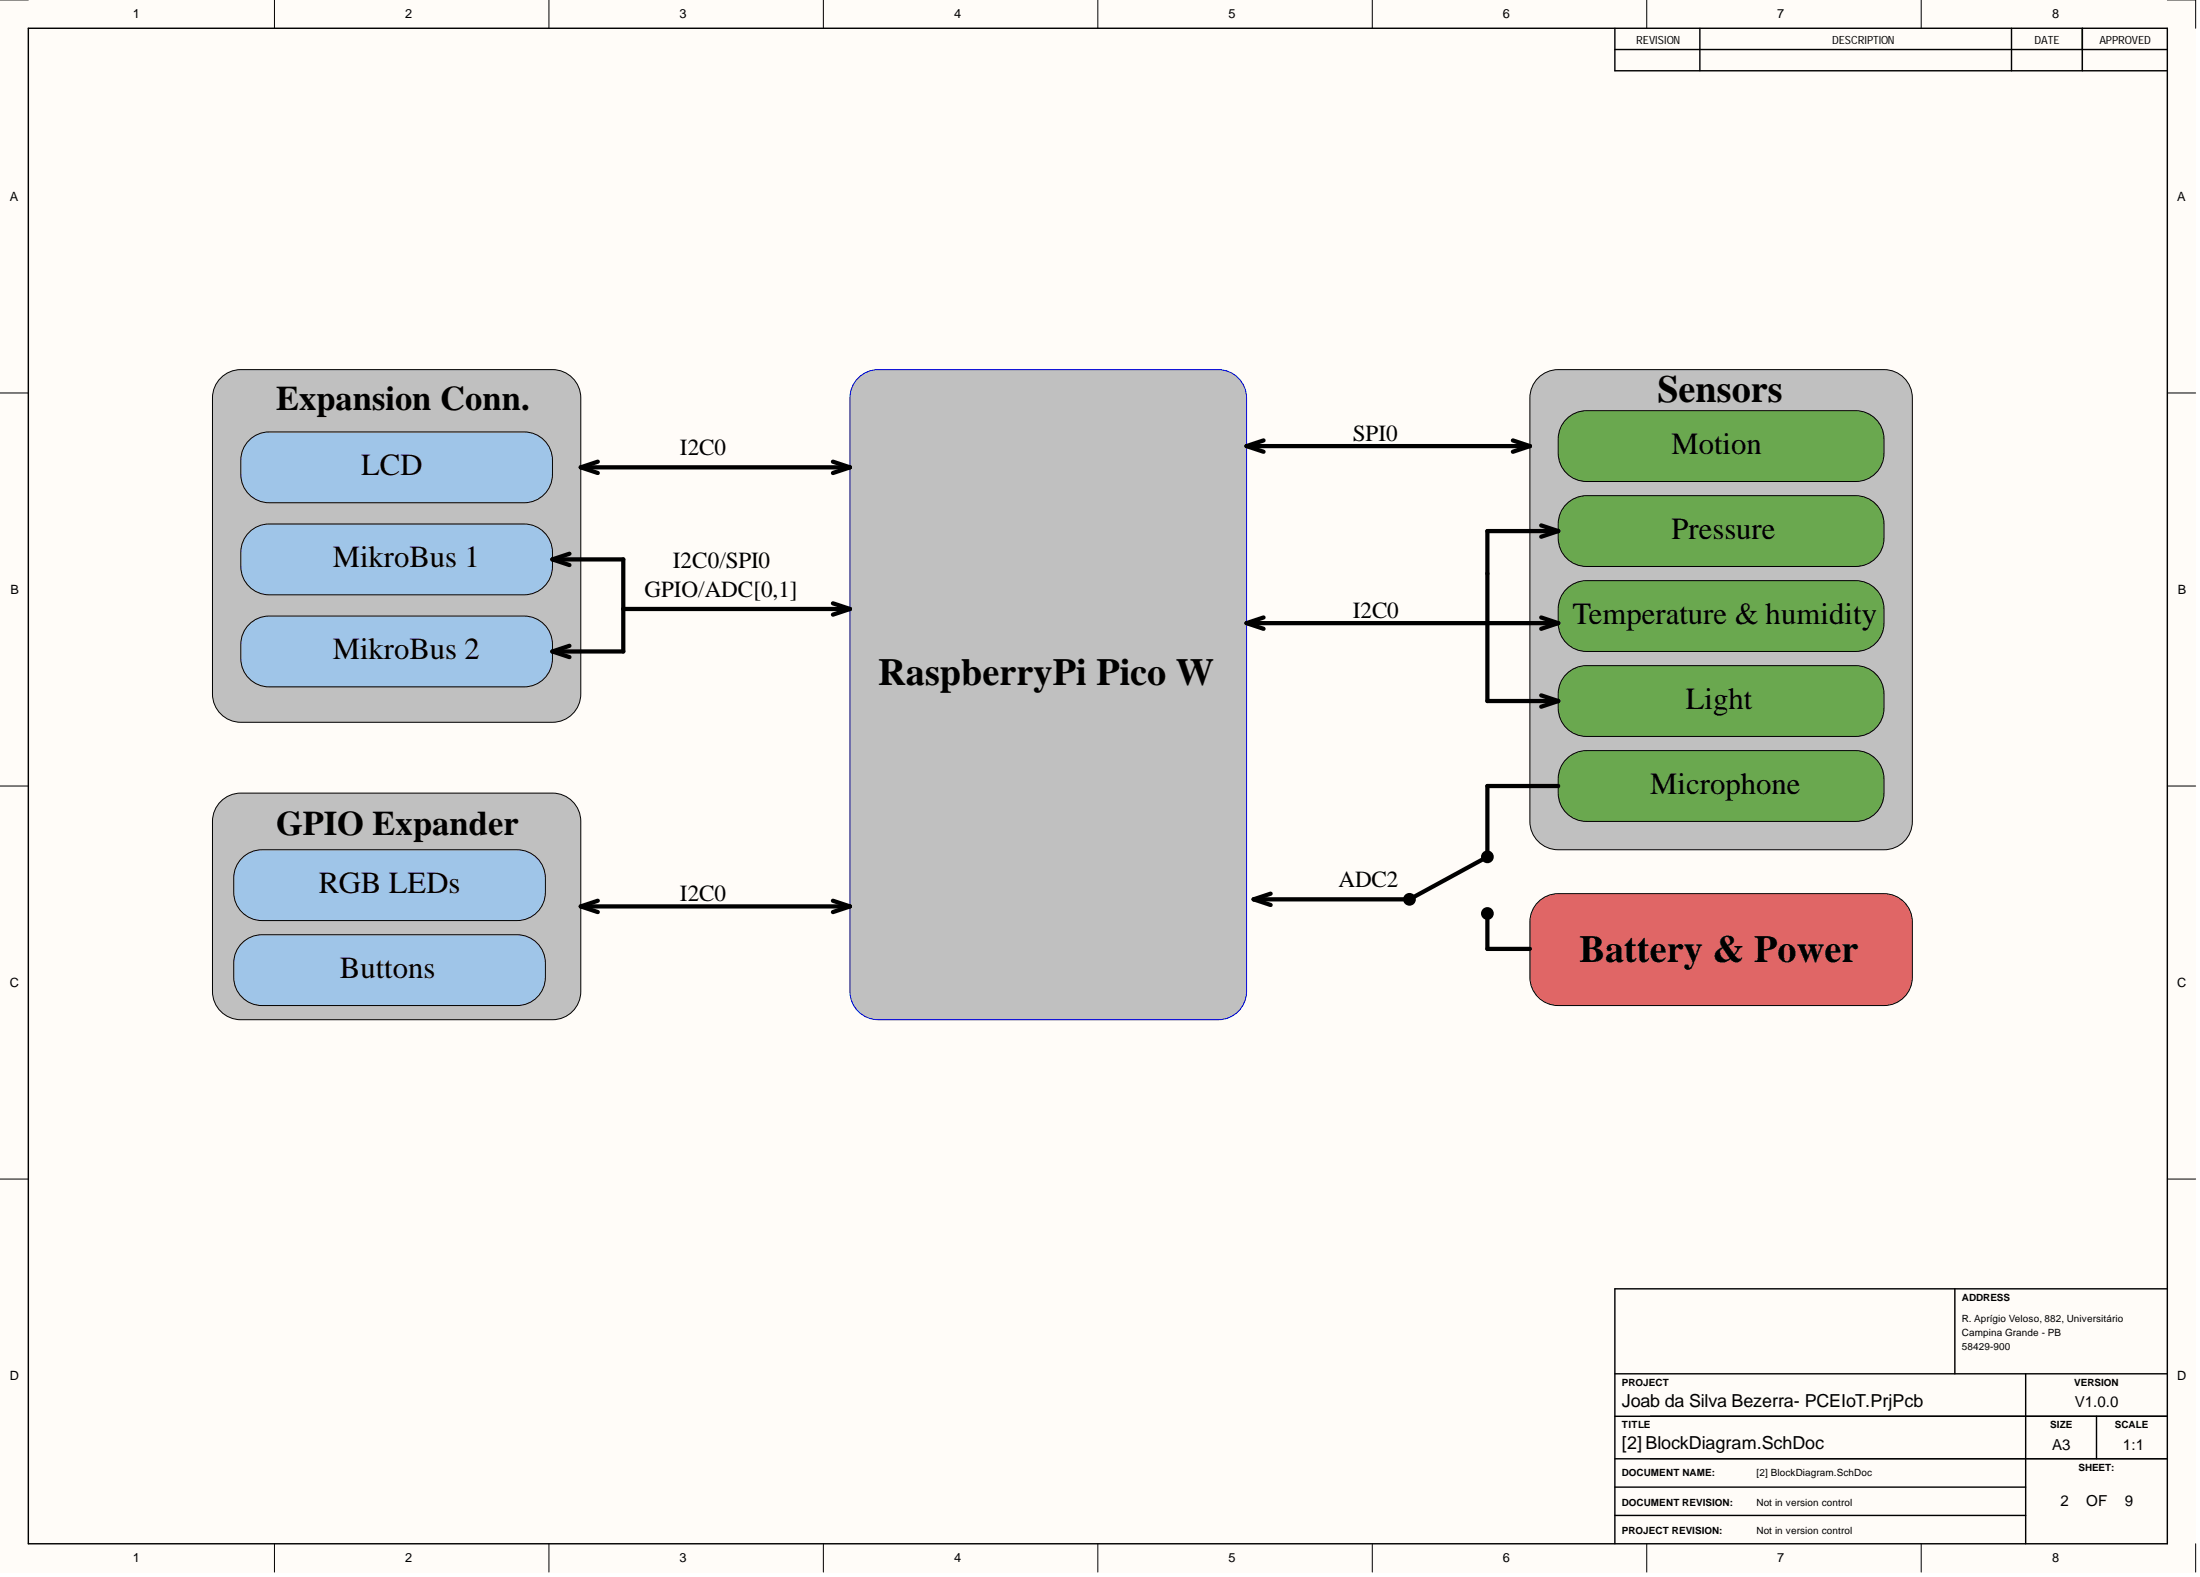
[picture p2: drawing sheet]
<svg xmlns="http://www.w3.org/2000/svg" width="393mm" height="282mm" viewBox="0 0 393 282" stroke-linecap="round" stroke-linejoin="round" font-family="sans-serif">
<g fill="#fffcf8">
<path d="M0 0h392.6v281h-392.6z" fill-rule="evenodd"/>
<path d="M5.1 5.1h382.4v270.8h-382.4z" fill-rule="evenodd"/>
</g>
<g fill="none" stroke="#000" stroke-width=".18">
<path d="M0 0h5.1M49.1 0v5.1M98.1 0v5.1M147.2 0v5.1M196.3 0v5.1M245.4 0v5.1M294.4 0v5.1M343.5 0v5.1M387.5 0h5.1v5.1M372.3 8.9v3.7M0 70.2h5.1M387.5 70.2h5.1"/>
<path d="M0 140.5h5.1M387.5 140.5h5.1M0 210.7h5.1M387.5 210.7h5.1M49.1 275.9v5.1M98.1 275.9v5.1M147.2 275.9v5.1M196.3 275.9v5.1M245.4 275.9v5.1M294.4 275.9v5.1M295.1 260.7h92.4M343.5 275.9v5.1"/>
<path d="M392.6 275.9v5.1"/>
</g>
<g fill="none" stroke="#000" stroke-width=".25">
<path d="M5.1 5.1h382.4v270.8h-382.4zM288.7 5.1v7.5h98.8M288.7 8.9h98.8M303.9 5.1v7.5M359.6 5.1v7.5M372.3 5.1v7.5M349.5 230.4v15.2M387.5 230.4h-98.8v45.5M288.7 245.6h98.8M288.7 253.1h98.8M362.2 245.6v30.3M374.8 253.1v7.6"/>
<path d="M288.7 260.7h98.8M288.7 265.8h73.5M288.7 270.9h73.5"/>
</g>
<path d="M153.2 67.9a5.1 5.1 0 0 1 3.8-1.8h60.8a5.1 5.1 0 0 1 5.1 5v106.1a5.1 5.1 0 0 1-5.1 5.1h-60.8a5.1 5.1 0 0 1-5-5.1v-106.1a5 5 0 0 1 1.2-3.2z" fill="#c0c0c0"/>
<path d="M153.2 67.9a5.1 5.1 0 0 1 3.8-1.8h60.8a5.1 5.1 0 0 1 5.1 5v106.1a5.1 5.1 0 0 1-5.1 5.1h-60.8a5.1 5.1 0 0 1-5-5.1v-106.1a5 5 0 0 1 1.2-3.2z" fill="none" stroke="#00f" stroke-width=".18"/>
<path d="M274.7 67.9a5.1 5.1 0 0 1 3.9-1.8h58.3a5.1 5.1 0 0 1 5 5v75.7a5.1 5.1 0 0 1-5 5.1h-58.3a5.1 5.1 0 0 1-5.1-5.1v-75.7a5 5 0 0 1 1.2-3.2z" fill="#c0c0c0"/>
<path d="M274.7 67.9a5.1 5.1 0 0 1 3.9-1.8h58.3a5.1 5.1 0 0 1 5 5v75.7a5.1 5.1 0 0 1-5 5.1h-58.3a5.1 5.1 0 0 1-5.1-5.1v-75.7a5 5 0 0 1 1.2-3.2z" fill="none" stroke="#000" stroke-width=".18"/>
<path d="M39.2 67.9a5.1 5.1 0 0 1 3.9-1.8h55.7a5.1 5.1 0 0 1 5 5v52.9a5.1 5.1 0 0 1-5 5.1h-55.7a5.1 5.1 0 0 1-5.1-5.1v-52.9a5 5 0 0 1 1.2-3.2z" fill="#c0c0c0"/>
<path d="M39.2 67.9a5.1 5.1 0 0 1 3.9-1.8h55.7a5.1 5.1 0 0 1 5 5v52.9a5.1 5.1 0 0 1-5 5.1h-55.7a5.1 5.1 0 0 1-5.1-5.1v-52.9a5 5 0 0 1 1.2-3.2z" fill="none" stroke="#000" stroke-width=".18"/>
<path d="M39.2 143.6a5.1 5.1 0 0 1 3.9-1.8h55.7a5.1 5.1 0 0 1 5 5v30.4a5.1 5.1 0 0 1-5 5.1h-55.7a5.1 5.1 0 0 1-5.1-5.1v-30.4a5 5 0 0 1 1.2-3.2z" fill="#c0c0c0"/>
<path d="M39.2 143.6a5.1 5.1 0 0 1 3.9-1.8h55.7a5.1 5.1 0 0 1 5 5v30.4a5.1 5.1 0 0 1-5 5.1h-55.7a5.1 5.1 0 0 1-5.1-5.1v-30.4a5 5 0 0 1 1.2-3.2z" fill="none" stroke="#000" stroke-width=".18"/>
<path d="M274.7 161.5a5.1 5.1 0 0 1 3.9-1.8h58.3a5.1 5.1 0 0 1 5 5.1v9.9a5.1 5.1 0 0 1-5 5h-58.3a5.1 5.1 0 0 1-5.1-5v-9.9a5 5 0 0 1 1.2-3.3z" fill="#e06666"/>
<path d="M274.7 161.5a5.1 5.1 0 0 1 3.9-1.8h58.3a5.1 5.1 0 0 1 5 5.1v9.9a5.1 5.1 0 0 1-5 5h-58.3a5.1 5.1 0 0 1-5.1-5v-9.9a5 5 0 0 1 1.2-3.3z" fill="none" stroke="#000" stroke-width=".18"/>
<path d="M279.8 75.2a5.1 5.1 0 0 1 3.9-1.8h48.1a5.1 5.1 0 0 1 5.1 5.1 7.9 7.9 0 0 1-.7 5.1 5.1 5.1 0 0 1-4.4 2.5h-48.1a5.1 5.1 0 0 1-5.1-5.1 7.9 7.9 0 0 1 .7-5.1z" fill="#6aa84f"/>
<path d="M279.8 75.2a5.1 5.1 0 0 1 3.9-1.8h48.1a5.1 5.1 0 0 1 5.1 5.1 7.9 7.9 0 0 1-.7 5.1 5.1 5.1 0 0 1-4.4 2.5h-48.1a5.1 5.1 0 0 1-5.1-5.1 7.9 7.9 0 0 1 .7-5.1z" fill="none" stroke="#000" stroke-width=".18"/>
<path d="M279.8 90.4a5.1 5.1 0 0 1 3.9-1.8h48.1a5.1 5.1 0 0 1 5.1 5.1 7.9 7.9 0 0 1-.7 5 5.1 5.1 0 0 1-4.4 2.6h-48.1a5.1 5.1 0 0 1-5.1-5.1 7.9 7.9 0 0 1 .7-5.1z" fill="#6aa84f"/>
<path d="M279.8 90.4a5.1 5.1 0 0 1 3.9-1.8h48.1a5.1 5.1 0 0 1 5.1 5.1 7.9 7.9 0 0 1-.7 5 5.1 5.1 0 0 1-4.4 2.6h-48.1a5.1 5.1 0 0 1-5.1-5.1 7.9 7.9 0 0 1 .7-5.1z" fill="none" stroke="#000" stroke-width=".18"/>
<path d="M279.8 105.6a5.1 5.1 0 0 1 3.9-1.8h48.1a5.1 5.1 0 0 1 5.1 5 7.9 7.9 0 0 1-.7 5.1 5.1 5.1 0 0 1-4.4 2.5h-48.1a5.1 5.1 0 0 1-5.1-5 7.9 7.9 0 0 1 .7-5.1z" fill="#6aa84f"/>
<path d="M279.8 105.6a5.1 5.1 0 0 1 3.9-1.8h48.1a5.1 5.1 0 0 1 5.1 5 7.9 7.9 0 0 1-.7 5.1 5.1 5.1 0 0 1-4.4 2.5h-48.1a5.1 5.1 0 0 1-5.1-5 7.9 7.9 0 0 1 .7-5.1z" fill="none" stroke="#000" stroke-width=".18"/>
<path d="M279.8 120.8a5.1 5.1 0 0 1 3.9-1.8h48.1a5.1 5.1 0 0 1 5.1 5 7.9 7.9 0 0 1-.7 5.1 5.1 5.1 0 0 1-4.4 2.5h-48.1a5.1 5.1 0 0 1-5.1-5 7.9 7.9 0 0 1 .7-5.1z" fill="#6aa84f"/>
<path d="M279.8 120.8a5.1 5.1 0 0 1 3.9-1.8h48.1a5.1 5.1 0 0 1 5.1 5 7.9 7.9 0 0 1-.7 5.1 5.1 5.1 0 0 1-4.4 2.5h-48.1a5.1 5.1 0 0 1-5.1-5 7.9 7.9 0 0 1 .7-5.1z" fill="none" stroke="#000" stroke-width=".18"/>
<path d="M279.8 136a5.1 5.1 0 0 1 3.9-1.8h48.1a5.1 5.1 0 0 1 5.1 5 7.9 7.9 0 0 1-.7 5.1 5.1 5.1 0 0 1-4.4 2.5h-48.1a5.1 5.1 0 0 1-5.1-5 7.9 7.9 0 0 1 .7-5.1z" fill="#6aa84f"/>
<path d="M279.8 136a5.1 5.1 0 0 1 3.9-1.8h48.1a5.1 5.1 0 0 1 5.1 5 7.9 7.9 0 0 1-.7 5.1 5.1 5.1 0 0 1-4.4 2.5h-48.1a5.1 5.1 0 0 1-5.1-5 7.9 7.9 0 0 1 .7-5.1z" fill="none" stroke="#000" stroke-width=".18"/>
<path d="M43 153.7a5.1 5.1 0 0 1 3.9-1.8h45.5a5.1 5.1 0 0 1 5.1 5 7.9 7.9 0 0 1-.7 5.1 5.1 5.1 0 0 1-4.4 2.5h-45.5a5.1 5.1 0 0 1-5.1-5 7.9 7.9 0 0 1 .7-5.1z" fill="#9fc5e8"/>
<path d="M43 153.7a5.1 5.1 0 0 1 3.9-1.8h45.5a5.1 5.1 0 0 1 5.1 5 7.9 7.9 0 0 1-.7 5.1 5.1 5.1 0 0 1-4.4 2.5h-45.5a5.1 5.1 0 0 1-5.1-5 7.9 7.9 0 0 1 .7-5.1z" fill="none" stroke="#000" stroke-width=".18"/>
<path d="M43 168.9a5.1 5.1 0 0 1 3.9-1.8h45.5a5.1 5.1 0 0 1 5.1 5 7.9 7.9 0 0 1-.7 5.1 5.1 5.1 0 0 1-4.4 2.5h-45.5a5.1 5.1 0 0 1-5.1-5 7.9 7.9 0 0 1 .7-5.1z" fill="#9fc5e8"/>
<path d="M43 168.9a5.1 5.1 0 0 1 3.9-1.8h45.5a5.1 5.1 0 0 1 5.1 5 7.9 7.9 0 0 1-.7 5.1 5.1 5.1 0 0 1-4.4 2.5h-45.5a5.1 5.1 0 0 1-5.1-5 7.9 7.9 0 0 1 .7-5.1z" fill="none" stroke="#000" stroke-width=".18"/>
<path d="M44.2 79a5.1 5.1 0 0 1 3.9-1.8h45.6a5.1 5.1 0 0 1 5.1 5.1 7.9 7.9 0 0 1-.7 5.1 5.1 5.1 0 0 1-4.4 2.5h-45.6a5.1 5.1 0 0 1-5-5.1 7.9 7.9 0 0 1 .6-5.1z" fill="#9fc5e8"/>
<path d="M44.2 79a5.1 5.1 0 0 1 3.9-1.8h45.6a5.1 5.1 0 0 1 5.1 5.1 7.9 7.9 0 0 1-.7 5.1 5.1 5.1 0 0 1-4.4 2.5h-45.6a5.1 5.1 0 0 1-5-5.1 7.9 7.9 0 0 1 .6-5.1z" fill="none" stroke="#000" stroke-width=".18"/>
<path d="M44.2 95.5a5.1 5.1 0 0 1 3.9-1.8h45.6a5.1 5.1 0 0 1 5.1 5 7.9 7.9 0 0 1-.7 5.1 5.1 5.1 0 0 1-4.4 2.5h-45.6a5.1 5.1 0 0 1-5-5 7.9 7.9 0 0 1 .6-5.1z" fill="#9fc5e8"/>
<path d="M44.2 95.5a5.1 5.1 0 0 1 3.9-1.8h45.6a5.1 5.1 0 0 1 5.1 5 7.9 7.9 0 0 1-.7 5.1 5.1 5.1 0 0 1-4.4 2.5h-45.6a5.1 5.1 0 0 1-5-5 7.9 7.9 0 0 1 .6-5.1z" fill="none" stroke="#000" stroke-width=".18"/>
<path d="M44.2 111.9a5.1 5.1 0 0 1 3.9-1.8h45.6a5.1 5.1 0 0 1 5.1 5.1 7.9 7.9 0 0 1-.7 5.1 5.1 5.1 0 0 1-4.4 2.5h-45.6a5.1 5.1 0 0 1-5-5.1 7.9 7.9 0 0 1 .6-5.1z" fill="#9fc5e8"/>
<path d="M44.2 111.9a5.1 5.1 0 0 1 3.9-1.8h45.6a5.1 5.1 0 0 1 5.1 5.1 7.9 7.9 0 0 1-.7 5.1 5.1 5.1 0 0 1-4.4 2.5h-45.6a5.1 5.1 0 0 1-5-5.1 7.9 7.9 0 0 1 .6-5.1z" fill="none" stroke="#000" stroke-width=".18"/>
<g fill="none" stroke="#000" stroke-width=".76">
<path d="M222.9 79.7h50.6M222.9 79.7l3 1M225.9 78.7l-3 1M270.5 78.7l3 1M273.5 79.7l-3 1M98.8 100h12.6v16.4h-12.6M98.8 100l3 1M101.8 99l-3 1M103.8 83.5h48.2M103.8 83.5l3.1 1M106.9 82.5l-3.1 1M148.9 82.5l3.1 1"/>
<path d="M152 83.5l-3.1 1M275.6 93.9l3 1M278.6 94.9h-12.7v30.4h12.7M278.6 94.9l-3 1M98.8 116.4l3 1.1M101.8 115.4l-3 1M111.4 108.8h40.6M148.9 107.8l3.1 1M152 108.8l-3.1 1.1M222.9 111.4h55.7M222.9 111.4l3 1M225.9 110.4l-3 1"/>
<path d="M275.6 110.4l3 1M278.6 111.4l-3 1M275.6 124.3l3 1M278.6 125.3l-3 1M227.2 159.7l-3.1 1M278.6 140.5h-12.7v12.6l-13.9 7.6h-27.9M103.8 162h48.2M103.8 162l3.1 1M106.9 161l-3.1 1M148.9 161l3.1 1M152 162l-3.1 1M224.1 160.7l3.1 1.1"/>
<path d="M265.9 163.3v6.3h7.6"/>
<circle cx="265.9" cy="153.2" r=".76"/>
<circle cx="252" cy="160.7" r=".76"/>
<circle cx="265.9" cy="163.3" r=".76"/>
</g>
<g fill="#000">
<circle cx="265.9" cy="153.2" r=".76"/>
<circle cx="252" cy="160.7" r=".76"/>
<circle cx="265.9" cy="163.3" r=".76"/>
</g>
<g font-size="6.8">
<text x="296.3" y="71.9">Sensors</text>
<text x="157" y="122.5">RaspberryPi Pico W</text>
<text x="282.4" y="171.9">Battery &amp; Power</text>
</g>
<g font-size="6.2">
<text x="49.4" y="73.3">Expansion Conn.</text>
<text x="49.4" y="149.3">GPIO Expander</text>
</g>
<g font-size="5.5">
<text x="298.9" y="81.1">Motion</text>
<text x="64.6" y="84.9">LCD</text>
<text x="59.5" y="101.3">MikroBus 1</text>
<text x="298.9" y="96.3">Pressure</text>
<text x="281.1" y="111.5">Temperature &amp; humidity</text>
<text x="59.5" y="117.8">MikroBus 2</text>
<text x="301.4" y="126.7">Light</text>
<text x="295.1" y="141.8">Microphone</text>
<text x="57" y="159.6">RGB LEDs</text>
<text x="60.8" y="174.8">Buttons</text>
</g>
<g font-size="4.1">
<text x="121.6" y="81.3">I2C0</text>
<text x="241.9" y="78.8">SPI0</text>
<text x="120.3" y="101.6">I2C0/SPI0</text>
<text x="115.2" y="106.7">GPIO/ADC[0,1]</text>
<text x="241.9" y="110.5">I2C0</text>
<text x="121.6" y="161.1">I2C0</text>
<text x="239.3" y="158.6">ADC2</text>
</g>
<g font-size="3.2">
<text x="290" y="251.5">Joab da Silva Bezerra- PCEIoT.PrjPcb</text>
<text x="290" y="259.1">[2] BlockDiagram.SchDoc</text>
</g>
<g font-size="2.7">
<text x="371" y="251.5">V1.0.0</text>
<text x="366.9" y="259.1">A3</text>
<text x="379.6" y="259.1">1:1</text>
<text x="368.4" y="269.3">2</text>
<text x="373" y="269.3">OF</text>
<text x="379.9" y="269.3">9</text>
</g>
<g font-size="2.3">
<text x="23.7" y="3.3">1</text>
<text x="72.4" y="3.3">2</text>
<text x="121.5" y="3.3">3</text>
<text x="170.6" y="3.3">4</text>
<text x="219.7" y="3.3">5</text>
<text x="268.7" y="3.3">6</text>
<text x="317.8" y="3.3">7</text>
<text x="366.9" y="3.3">8</text>
<text x="1.8" y="35.9">A</text>
<text x="389.3" y="35.9">A</text>
<text x="1.9" y="106.1">B</text>
<text x="389.4" y="106.1">B</text>
<text x="1.8" y="176.4">C</text>
<text x="389.3" y="176.4">C</text>
<text x="1.8" y="246.6">D</text>
<text x="389.3" y="246.6">D</text>
<text x="23.7" y="279.2">1</text>
<text x="72.4" y="279.2">2</text>
<text x="121.5" y="279.2">3</text>
<text x="170.6" y="279.2">4</text>
<text x="219.7" y="279.2">5</text>
<text x="268.7" y="279.2">6</text>
<text x="317.8" y="279.2">7</text>
<text x="366.9" y="279.2">8</text>
</g>
<g font-size="2">
<text x="292.5" y="7.8">REVISION</text>
<text x="327.6" y="7.8">DESCRIPTION</text>
<text x="363.8" y="7.8">DATE</text>
<text x="375.3" y="7.8">APPROVED</text>
</g>
<g font-size="1.8">
<text x="350.8" y="232.5">ADDRESS</text>
<text x="350.8" y="236.3">R. Aprígio Veloso, 882, Universitário</text>
<text x="350.8" y="238.8">Campina Grande - PB</text>
<text x="350.8" y="241.3">58429-900</text>
<text x="290" y="247.7">PROJECT</text>
<text x="370.9" y="247.7">VERSION</text>
<text x="290" y="255.3">TITLE</text>
<text x="366.6" y="255.3">SIZE</text>
<text x="378.1" y="255.3">SCALE</text>
<text x="290" y="263.9">DOCUMENT NAME:</text>
<text x="314.1" y="263.9">[2] BlockDiagram.SchDoc</text>
<text x="371.6" y="262.9">SHEET:</text>
<text x="290" y="269.2">DOCUMENT REVISION:</text>
<text x="314.1" y="269.2">Not in version control</text>
<text x="290" y="274.2">PROJECT REVISION:</text>
<text x="314.1" y="274.2">Not in version control</text>
</g>
</svg>
